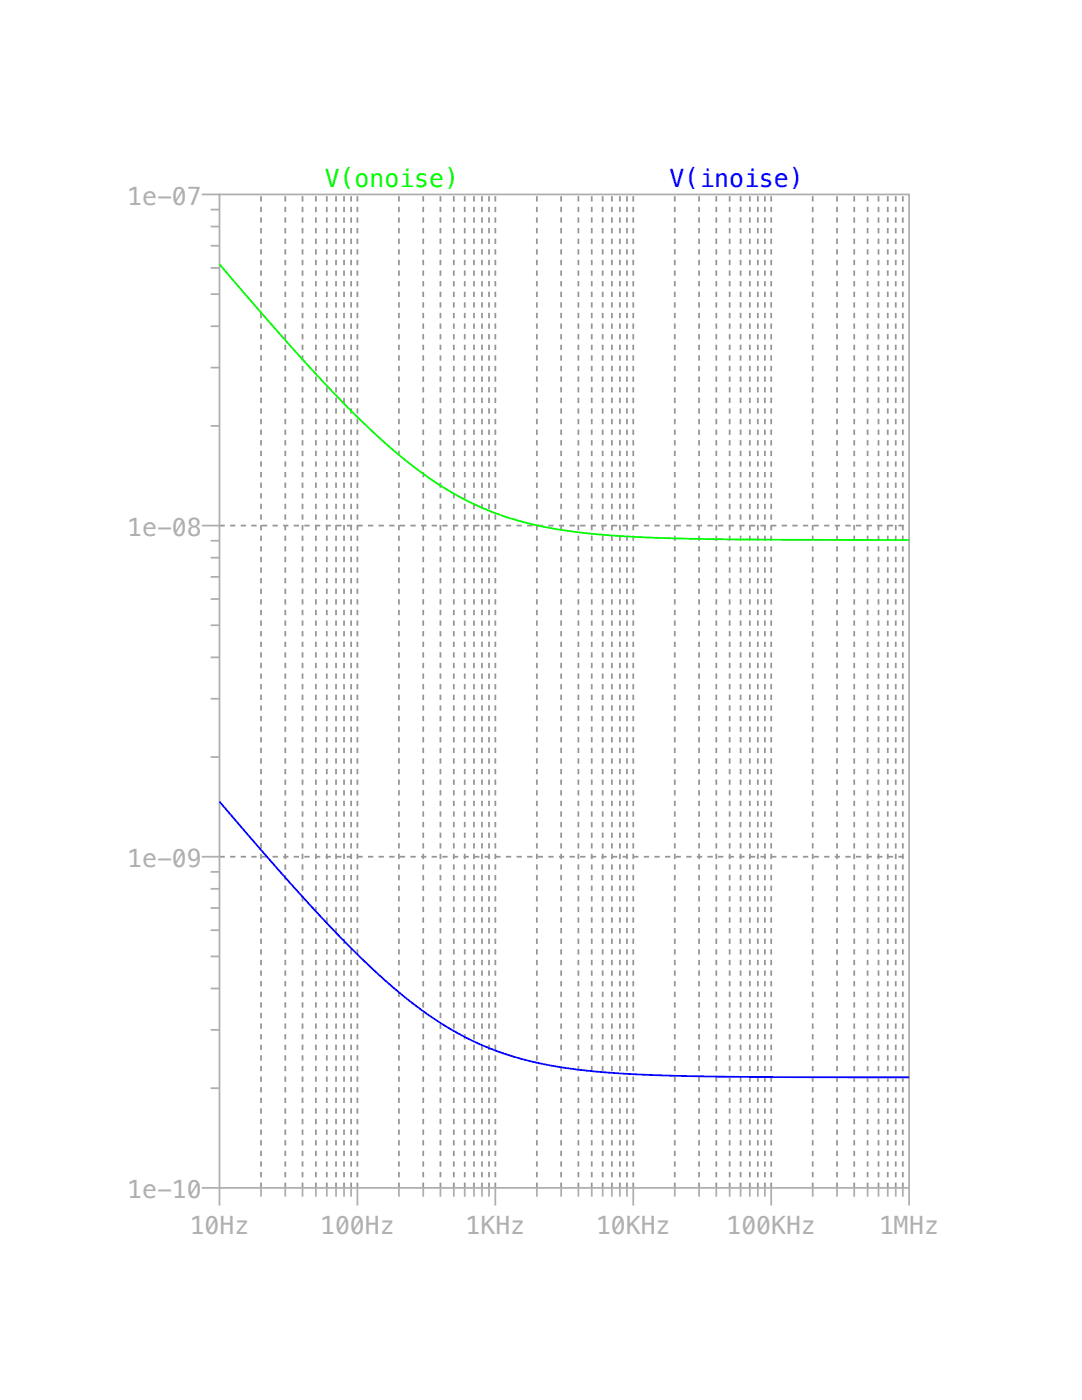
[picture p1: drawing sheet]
<svg xmlns="http://www.w3.org/2000/svg" width="216mm" height="279mm" viewBox="0 0 216 279" stroke-linecap="round" stroke-linejoin="round" font-family="sans-serif">
<g fill="none" stroke="#afafaf" stroke-width=".35">
<path d="M40.3 38.8h3.5M43.8 38.8h137.6v198.3h-137.6zM42 58.7h1.8M42 53.5h1.8M42 49h1.8M42 45.2h1.8M42 41.8h1.8M42 73.4h1.8M42 65.1h1.8M42 85h1.8M40.3 104.9h3.5M42 119.6h1.8"/>
<path d="M42 115.1h1.8M42 111.3h1.8M42 107.9h1.8M42 139.4h1.8M42 131.2h1.8M42 124.8h1.8M42 151.1h1.8M40.3 171h3.5M42 177.4h1.8M42 174h1.8M42 197.3h1.8M42 190.9h1.8"/>
<path d="M42 185.6h1.8M42 181.2h1.8M42 217.2h1.8M42 205.5h1.8M40.3 237.1h3.5v3.5M52.1 237.1v1.7M56.9 237.1v1.7M60.4 237.1v1.7M63 237.1v1.7M65.2 237.1v1.7M67.1 237.1v1.7M68.6 237.1v1.7"/>
<path d="M70.1 237.1v1.7M71.3 237.1v3.5M79.6 237.1v1.7M84.4 237.1v1.7M87.9 237.1v1.7M90.6 237.1v1.7M92.7 237.1v1.7M94.6 237.1v1.7M96.2 237.1v1.7M97.6 237.1v1.7M98.8 237.1v3.5M107.1 237.1v1.7"/>
<path d="M112 237.1v1.7M115.4 237.1v1.7M118.1 237.1v1.7M120.3 237.1v1.7M122.1 237.1v1.7M123.7 237.1v1.7M125.1 237.1v1.7M126.4 237.1v3.5M134.6 237.1v1.7M139.5 237.1v1.7M142.9 237.1v1.7M145.6 237.1v1.7"/>
<path d="M147.8 237.1v1.7M149.6 237.1v1.7M151.2 237.1v1.7M152.6 237.1v1.7M153.9 237.1v3.5M162.2 237.1v1.7M167 237.1v1.7M170.5 237.1v1.7M173.1 237.1v1.7M175.3 237.1v1.7M177.1 237.1v1.7M178.7 237.1v1.7"/>
<path d="M180.1 237.1v1.7M181.4 237.1v3.5"/>
</g>
<g fill="none" stroke="#969696" stroke-width=".35" stroke-dasharray="1.1 1.1" stroke-linecap="butt">
<path d="M43.8 104.9h137.6M43.8 171h137.6M52.1 237.1v-198.3M56.9 237.1v-198.3M60.4 237.1v-198.3M63 237.1v-198.3M65.2 237.1v-198.3M67.1 237.1v-198.3M68.6 237.1v-198.3M70.1 237.1v-198.3M71.3 237.1v-198.3M79.6 237.1v-198.3"/>
<path d="M84.4 237.1v-198.3M87.9 237.1v-198.3M90.6 237.1v-198.3M92.7 237.1v-198.3M94.6 237.1v-198.3M96.2 237.1v-198.3M97.6 237.1v-198.3M98.8 237.1v-198.3M107.1 237.1v-198.3M112 237.1v-198.3M115.4 237.1v-198.3M118.1 237.1v-198.3"/>
<path d="M120.3 237.1v-198.3M122.1 237.1v-198.3M123.7 237.1v-198.3M125.1 237.1v-198.3M126.4 237.1v-198.3M134.6 237.1v-198.3M139.5 237.1v-198.3M142.9 237.1v-198.3M145.6 237.1v-198.3M147.8 237.1v-198.3M149.6 237.1v-198.3M151.2 237.1v-198.3"/>
<path d="M152.6 237.1v-198.3M153.9 237.1v-198.3M162.2 237.1v-198.3M167 237.1v-198.3M170.5 237.1v-198.3M173.1 237.1v-198.3M175.3 237.1v-198.3M177.1 237.1v-198.3M178.7 237.1v-198.3M180.1 237.1v-198.3"/>
</g>
<path d="M43.8 52.7l10.2 11.8 8.2 9.3 6.9 7.2 6.3 6.1 5.8 5 5.5 4 5.5 3.3 5.5 2.6 5.3 1.8 5.7 1.4 6.7 1 7.4 .7 8.5 .4 10.7 .3 39.4 .2" fill="none" stroke="#0f0" stroke-width=".35"/>
<path d="M43.8 160l10.2 11.8 8.2 9.2 6.9 7.3 6.3 6.1 5.8 5 5.5 4 5.5 3.3 5.5 2.5 5.3 1.8 5.7 1.4 6.7 1.1 7.4 .7 8.5 .4 10.7 .2 39.4 .2" fill="none" stroke="#00f" stroke-width=".35"/>
<g font-size="4.9" fill="#afafaf">
<text x="25.4" y="40.9">1e-07</text>
<text x="25.4" y="107">1e-08</text>
<text x="25.4" y="173.1">1e-09</text>
<text x="25.4" y="239.2">1e-10</text>
<text x="37.8" y="246.2">10Hz</text>
<text x="63.9" y="246.2">100Hz</text>
<text x="92.9" y="246.2">1KHz</text>
<text x="118.9" y="246.2">10KHz</text>
<text x="145" y="246.2">100KHz</text>
<text x="175.5" y="246.2">1MHz</text>
</g>
<text font-size="4.9" fill="#0f0" x="64.8" y="37.4">V(onoise)</text>
<text font-size="4.9" fill="#00f" x="133.6" y="37.4">V(inoise)</text>
</svg>
